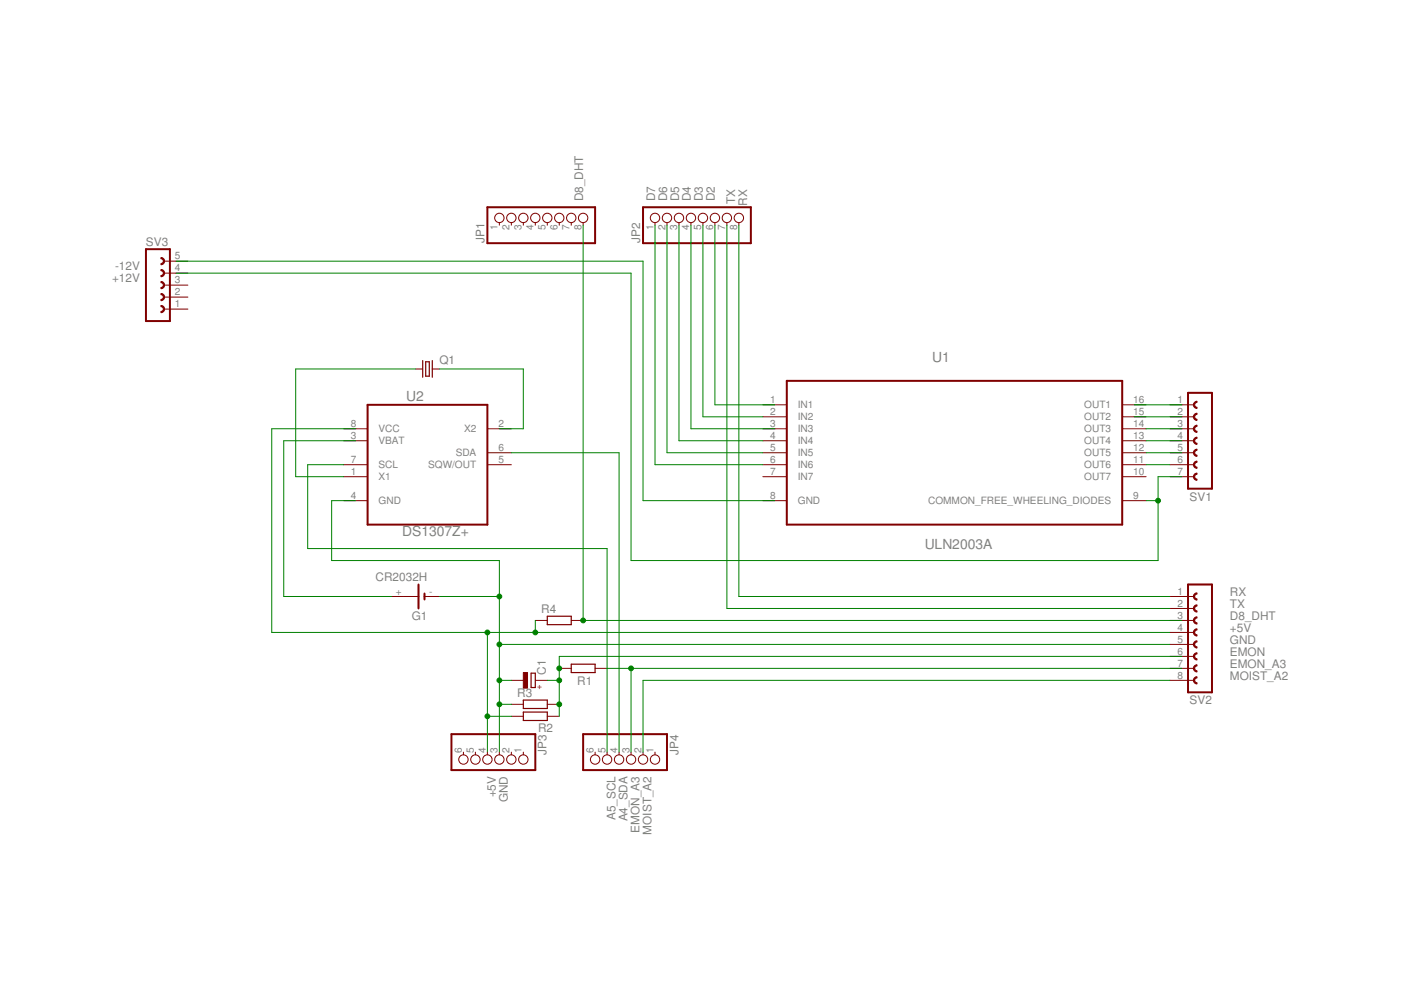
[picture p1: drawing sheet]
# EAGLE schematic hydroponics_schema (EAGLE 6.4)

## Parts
C1  CPOL-EUE2.5-6  [E2,5-6]
G1  CR2032H  [CR2032H]
JP1  PINHD-1X8/90  [1X08/90]
JP2  PINHD-1X8/90  [1X08/90]
JP3  PINHD-1X6/90  [1X06/90]
JP4  PINHD-1X6/90  [1X06/90]
Q1  CRYSTALTC38H  [TC38H]
R1  R-EU_0207/10  [0207/10]
R2  R-EU_0207/10  [0207/10]
R3  R-EU_0207/10  [0207/10]
R4  R-EU_0207/10  [0207/10]
SV1  FE07-1  [FE07]
SV2  FE08-1  [FE08]
SV3  FE05-1  [FE05-1]
U1  ULN2003A  [DIP254P762X508-16]
U2  DS1307Z+  [SOIC127P600X175-8N]

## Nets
+5V: JP3.4 R2.1 R4.1 SV2.4
+12V: U1.9(COMMON_FREE_WHEELING_DIODES)
A4_SDA: JP4.4 U2.6(SDA)
A5_SCL: JP4.5 U2.7(SCL)
D2: JP2.6
D3: JP2.5 U1.2(IN2)
D4: JP2.4
D5: JP2.3 U1.4(IN4)
D6: JP2.2 U1.5(IN5)
D7: JP2.1 U1.6(IN6)
D8_DHT: JP1.8 R4.2
EMON: C1.+ R1.1 R2.2 R3.2
EMON_A3: JP4.3 R1.2
GND: C1.- G1.- JP3.3 R3.1 SV2.5
MOIST_A2: JP4.2 SV2.8
N$1: G1.+
N$2: Q1.2
N$3: Q1.1 U2.1(X1)
N$9: U1.14(OUT3)
N$10: U1.13(OUT4)
N$11: U1.12(OUT5)
N$12: SV1.6 U1.11(OUT6)
N$15: SV1.1
RX: JP2.8 SV2.1
TX: JP2.7 SV2.2
Unconnected: G1.+@1(+) JP1.1 JP1.2 JP1.3 JP1.4 JP1.5 JP1.6 JP1.7 JP3.1 JP3.2 JP3.5 JP3.6 JP4.1 JP4.6 SV1.2 SV1.3 SV1.4 SV1.5 SV1.7 SV2.3 SV2.6 SV2.7 SV3.1 SV3.2 SV3.3 SV3.4 SV3.5 U1.1(IN1) U1.3(IN3) U1.7(IN7) U1.8(GND) U1.10(OUT7) U1.15(OUT2) U1.16(OUT1) U2.2(X2) U2.3(VBAT) U2.4(GND) U2.5(SQW/OUT)

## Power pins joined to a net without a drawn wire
VCC: U2.8(VCC)
